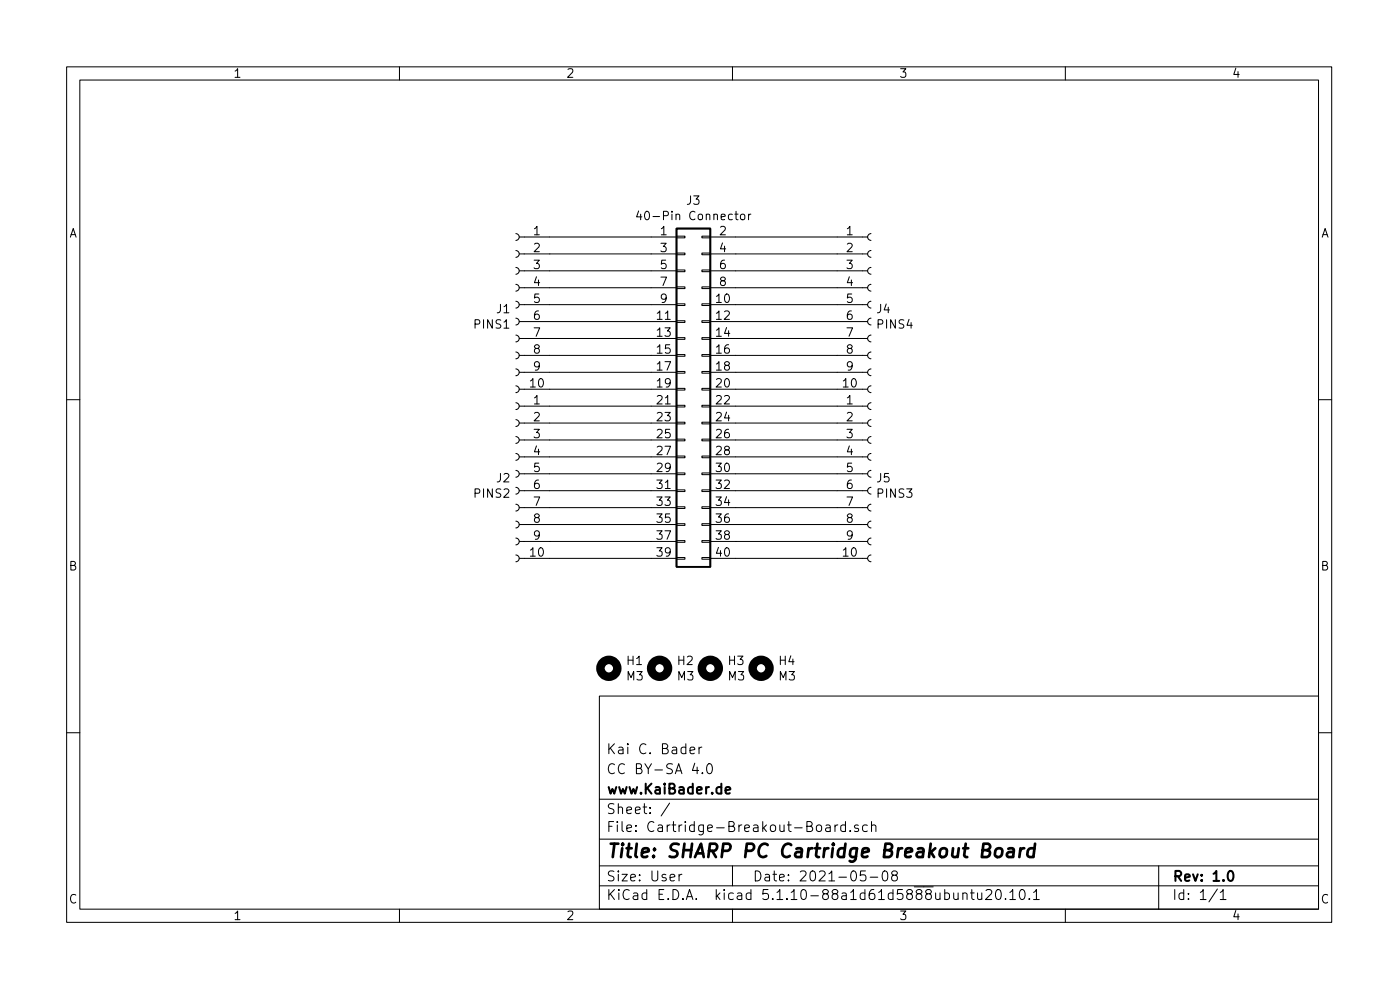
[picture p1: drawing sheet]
EESchema Schematic File Version 4
EELAYER 30 0
EELAYER END
$Descr User 8268 5846
encoding utf-8
Sheet 1 1
Title "SHARP PC Cartridge Breakout Board"
Date "2021-05-08"
Rev "1.0"
Comp "www.KaiBader.de"
Comment1 "CC BY-SA 4.0"
Comment2 "Kai C. Bader"
Comment3 ""
Comment4 ""
$EndDescr
$Comp
L Connector:Conn_01x10_Female J1
U 1 1
P 3050 1800
F 0 "J1" H 3078 1776 50  0000 L CNN
F 1 "PINS1" H 3078 1685 50  0000 L CNN
F 2 "Connector_PinHeader_2.54mm:PinHeader_1x10_P2.54mm_Vertical" H 3050 1800 50  0001 C CNN
F 3 "~" H 3050 1800 50  0001 C CNN
	1    3050 1800
	-1   0    0    -1  
$EndComp
$Comp
L Connector:Conn_01x10_Female J2
U 1 1
P 3050 2800
F 0 "J2" H 3078 2776 50  0000 L CNN
F 1 "PINS2" H 3078 2685 50  0000 L CNN
F 2 "Connector_PinHeader_2.54mm:PinHeader_1x10_P2.54mm_Vertical" H 3050 2800 50  0001 C CNN
F 3 "~" H 3050 2800 50  0001 C CNN
	1    3050 2800
	-1   0    0    -1  
$EndComp
$Comp
L Connector:Conn_01x10_Female J4
U 1 1
P 5150 1800
F 0 "J4" H 5178 1776 50  0000 L CNN
F 1 "PINS4" H 5178 1685 50  0000 L CNN
F 2 "Connector_PinHeader_2.54mm:PinHeader_1x10_P2.54mm_Vertical" H 5150 1800 50  0001 C CNN
F 3 "~" H 5150 1800 50  0001 C CNN
	1    5150 1800
	1    0    0    -1  
$EndComp
$Comp
L Connector:Conn_01x10_Female J5
U 1 1
P 5150 2800
F 0 "J5" H 5178 2776 50  0000 L CNN
F 1 "PINS3" H 5178 2685 50  0000 L CNN
F 2 "Connector_PinHeader_2.54mm:PinHeader_1x10_P2.54mm_Vertical" H 5150 2800 50  0001 C CNN
F 3 "~" H 5150 2800 50  0001 C CNN
	1    5150 2800
	1    0    0    -1  
$EndComp
Wire Wire Line
	3250 1400 3850 1400
Wire Wire Line
	3250 1500 3850 1500
Wire Wire Line
	3250 1600 3850 1600
Wire Wire Line
	3250 1700 3850 1700
Wire Wire Line
	3250 1800 3850 1800
Wire Wire Line
	3250 1900 3850 1900
Wire Wire Line
	3250 2000 3850 2000
Wire Wire Line
	3250 2100 3850 2100
Wire Wire Line
	3250 2200 3850 2200
Wire Wire Line
	3250 2300 3850 2300
Wire Wire Line
	3250 2400 3850 2400
Wire Wire Line
	3250 2500 3850 2500
Wire Wire Line
	3250 2600 3850 2600
Wire Wire Line
	3250 2700 3850 2700
Wire Wire Line
	3250 2800 3850 2800
Wire Wire Line
	3250 2900 3850 2900
Wire Wire Line
	3250 3000 3850 3000
Wire Wire Line
	3250 3100 3850 3100
Wire Wire Line
	3250 3200 3850 3200
Wire Wire Line
	3250 3300 3850 3300
Wire Wire Line
	4350 3300 4950 3300
Wire Wire Line
	4350 3200 4950 3200
Wire Wire Line
	4350 3100 4950 3100
Wire Wire Line
	4350 3000 4950 3000
Wire Wire Line
	4350 2900 4950 2900
Wire Wire Line
	4350 2800 4950 2800
Wire Wire Line
	4350 2700 4950 2700
Wire Wire Line
	4350 2600 4950 2600
Wire Wire Line
	4350 2500 4950 2500
Wire Wire Line
	4350 2400 4950 2400
Wire Wire Line
	4350 2300 4950 2300
Wire Wire Line
	4350 2200 4950 2200
Wire Wire Line
	4350 2100 4950 2100
Wire Wire Line
	4350 2000 4950 2000
Wire Wire Line
	4350 1900 4950 1900
Wire Wire Line
	4350 1800 4950 1800
Wire Wire Line
	4350 1700 4950 1700
Wire Wire Line
	4350 1600 4950 1600
Wire Wire Line
	4350 1500 4950 1500
Wire Wire Line
	4350 1400 4950 1400
$Comp
L Mechanical:MountingHole H1
U 1 1
P 3600 3950
F 0 "H1" H 3700 3996 50  0000 L CNN
F 1 "M3" H 3700 3905 50  0000 L CNN
F 2 "MountingHole:MountingHole_3.2mm_M3" H 3600 3950 50  0001 C CNN
F 3 "~" H 3600 3950 50  0001 C CNN
	1    3600 3950
	1    0    0    -1  
$EndComp
$Comp
L Mechanical:MountingHole H2
U 1 1
P 3900 3950
F 0 "H2" H 4000 3996 50  0000 L CNN
F 1 "M3" H 4000 3905 50  0000 L CNN
F 2 "MountingHole:MountingHole_3.2mm_M3" H 3900 3950 50  0001 C CNN
F 3 "~" H 3900 3950 50  0001 C CNN
	1    3900 3950
	1    0    0    -1  
$EndComp
$Comp
L Mechanical:MountingHole H3
U 1 1
P 4200 3950
F 0 "H3" H 4300 3996 50  0000 L CNN
F 1 "M3" H 4300 3905 50  0000 L CNN
F 2 "MountingHole:MountingHole_3.2mm_M3" H 4200 3950 50  0001 C CNN
F 3 "~" H 4200 3950 50  0001 C CNN
	1    4200 3950
	1    0    0    -1  
$EndComp
$Comp
L Mechanical:MountingHole H4
U 1 1
P 4500 3950
F 0 "H4" H 4600 3996 50  0000 L CNN
F 1 "M3" H 4600 3905 50  0000 L CNN
F 2 "MountingHole:MountingHole_3.2mm_M3" H 4500 3950 50  0001 C CNN
F 3 "~" H 4500 3950 50  0001 C CNN
	1    4500 3950
	1    0    0    -1  
$EndComp
$Comp
L Connector_Generic:Conn_02x20_Odd_Even J3
U 1 1
P 4050 2300
F 0 "J3" H 4100 3417 50  0000 C CNN
F 1 "40-Pin Connector" H 4100 3326 50  0000 C CNN
F 2 "Sharp-PC-Footprints:KLS1-503-40-S" H 4050 2300 50  0001 C CNN
F 3 "~" H 4050 2300 50  0001 C CNN
	1    4050 2300
	1    0    0    -1  
$EndComp
$EndSCHEMATC
